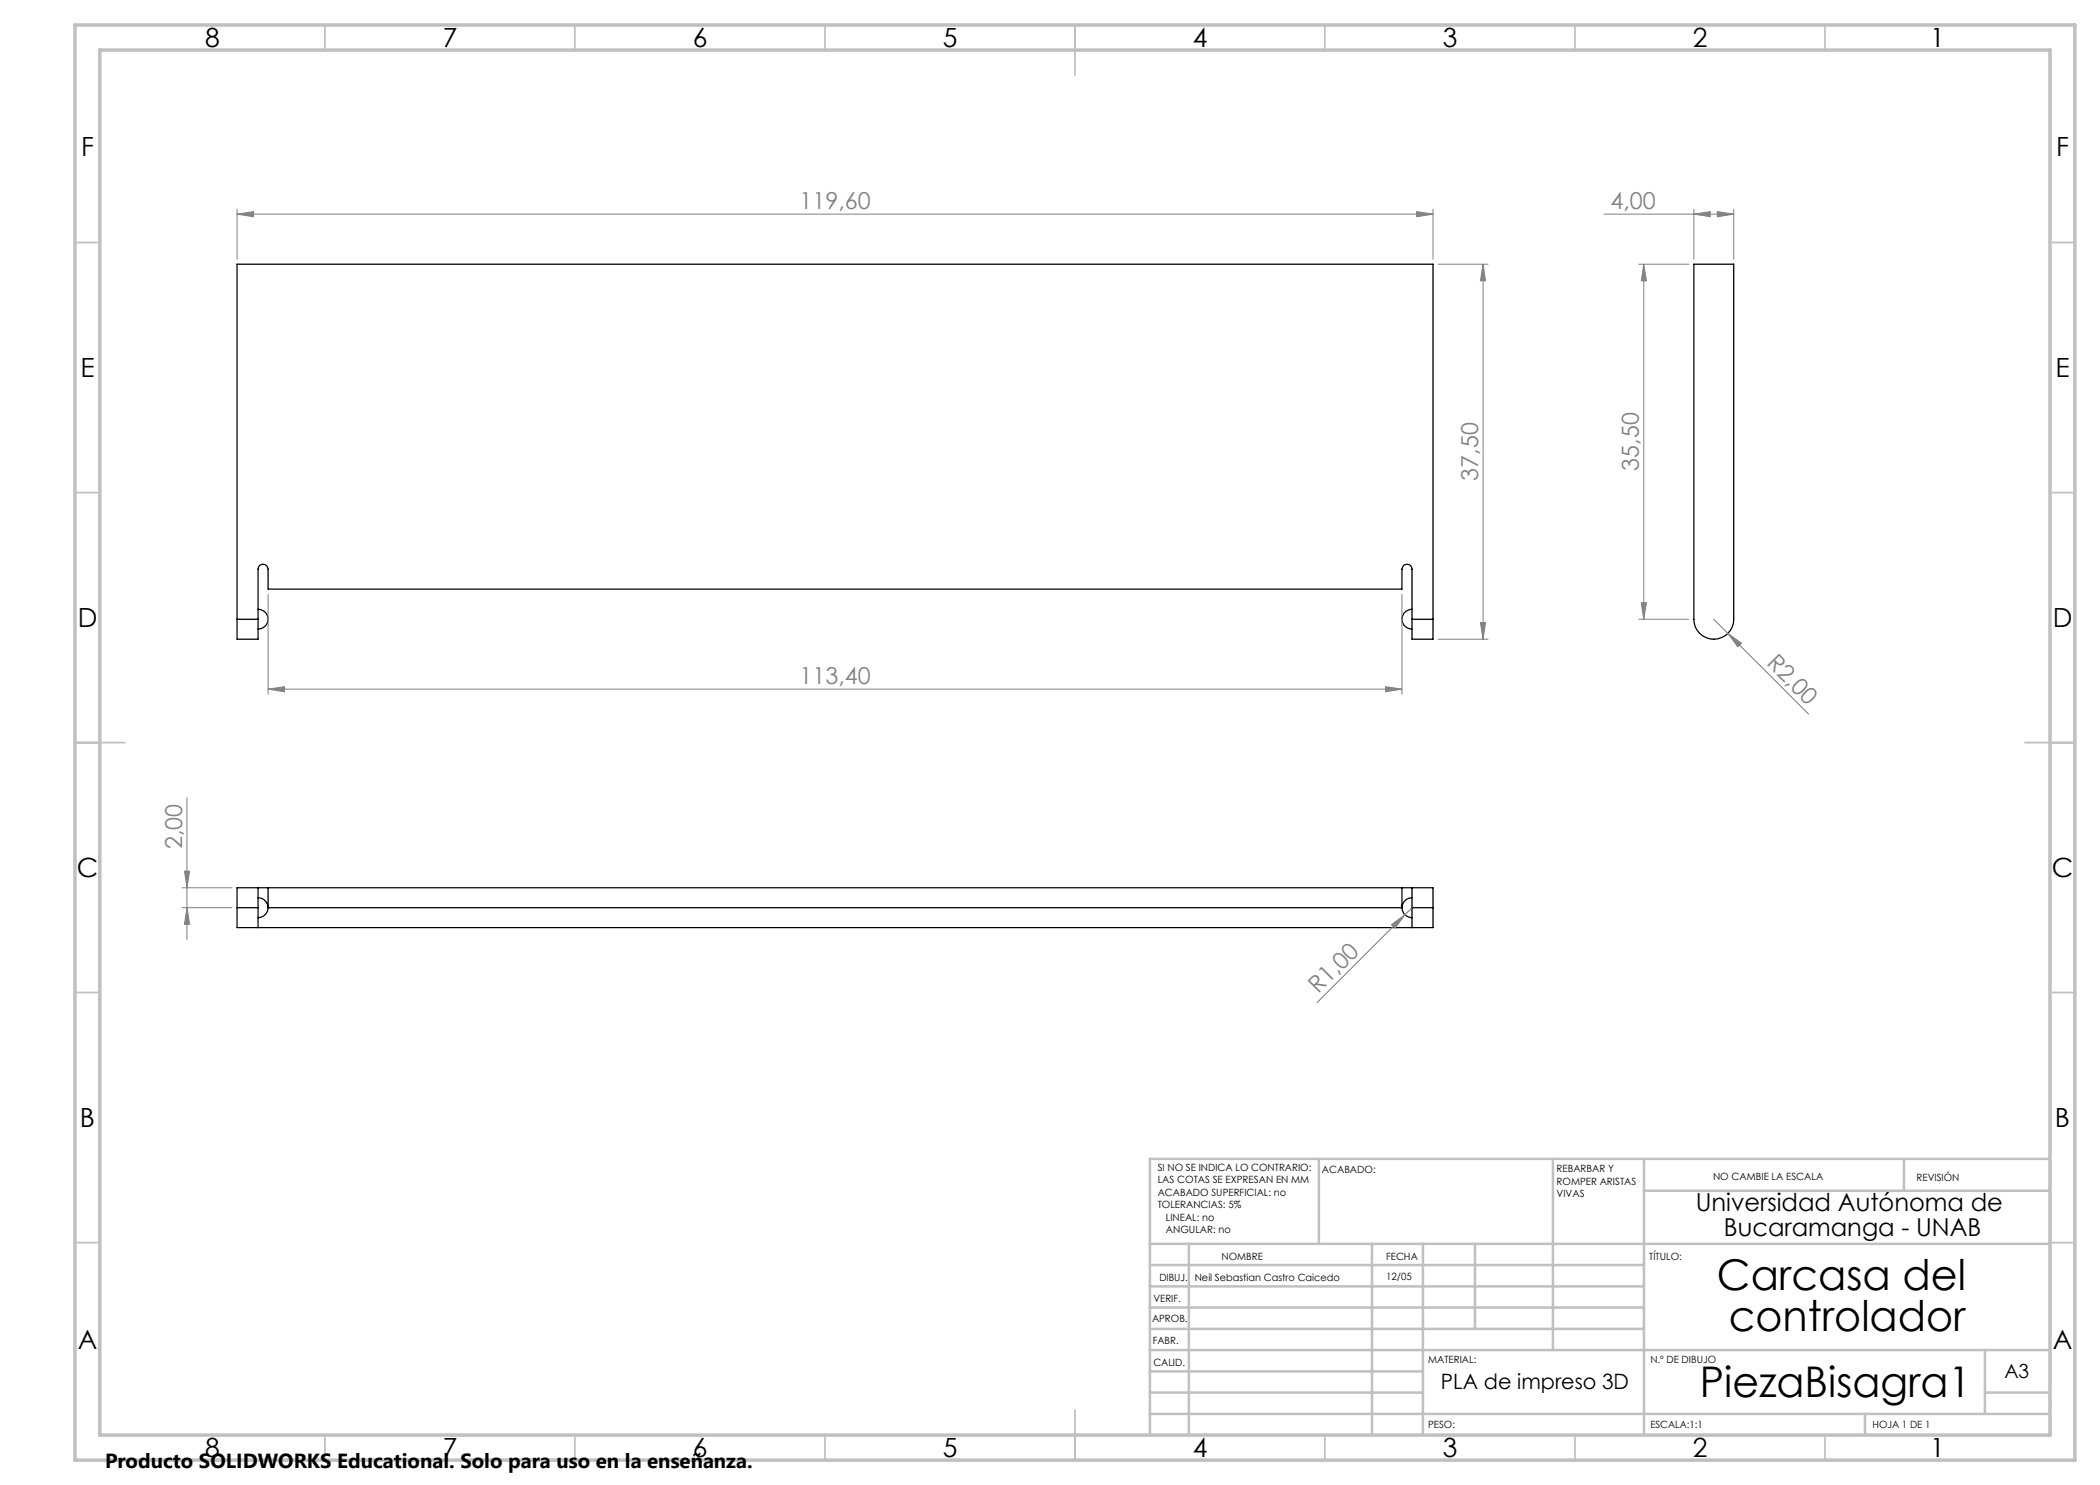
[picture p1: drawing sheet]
<svg xmlns="http://www.w3.org/2000/svg" width="420mm" height="297mm" viewBox="0 0 420 297" stroke-linecap="round" stroke-linejoin="round" font-family="sans-serif">
<g fill="none" stroke="#000" stroke-width=".25">
<path d="M338.8 52.8h7.9v71.1a4 4 0 0 1-3.9 3.9 4 4 0 0 1-4-3.9zM47.4 123.9v3.9h4.2v-3.9M47.4 123.9h4.2M47.4 123.9v-71.1h239.2v71.1M51.6 121.8a1.99 1.99 0 0 1 2 2 1.99 1.99 0 0 1-2 2M51.6 123.9v-10.1a1.01 1.01 0 0 1 1-1 1.01 1.01 0 0 1 1 1v4h226.8v-4a1.01 1.01 0 0 1 1-1 1.01 1.01 0 0 1 1 1v10.1M282.4 121.8a1.99 1.99 0 0 0-2 2 1.99 1.99 0 0 0 2 2M282.4 123.9v3.9h4.2v-3.9M282.4 123.9h4.2M51.6 179.5a2.01 2.01 0 0 1 2 2 2.01 2.01 0 0 1-2 2M51.6 177.5v4M51.6 177.5h-4.2v4"/>
<path d="M51.6 177.5h2M53.6 177.5v4h226.8v-4M53.6 177.5h226.8M280.4 177.5h2M282.4 179.5a2.01 2.01 0 0 0-2 2 2.01 2.01 0 0 0 2 2M282.4 177.5h4.2v4M282.4 177.5v4M47.4 181.5v4h239.2v-4M47.4 181.5h4.2M51.6 181.5v4M282.4 181.5v4M282.4 181.5h4.2"/>
</g>
<g fill="none" stroke="#808080" stroke-width=".2">
<path d="M47.4 42.8l3.3-.5v1.1zM47.4 42.8h239.2M47.4 41.8v10.1M283.3 42.3l3.3 .5-3.3 .6zM286.6 41.8v10.1M287.6 52.8h10M296.6 52.8l.5 3.4h-1zM296.6 52.8v75M320.8 42.8h25.9M327.8 52.8h9.9M328.8 52.8l.5 3.4h-1zM328.8 52.8v71.1"/>
<path d="M338.8 42.8l3.3-.5v1.1zM338.8 41.8v10.1M343.5 42.3l3.2 .5-3.2 .6zM346.7 41.8v10.1M53.6 118.8v20M280.4 118.8v20M53.6 137.8l3.3-.5v1.1zM53.6 137.8h226.8M277.1 137.3l3.3 .5-3.3 .6zM287.6 127.8h10M296.1 124.5h1l-.5 3.3zM327.8 123.9h9.9"/>
<path d="M328.3 120.5h1l-.5 3.4zM342.8 123.9l18.9 18.9M345.6 126.7l2.7 2-.7 .7zM37.4 159.6v28.3M36.4 177.5h10M36.9 174.2h1l-.5 3.3zM36.4 181.5h10M37.4 181.5l.5 3.4h-1zM278.3 184.9l2.7-2-2 2.7zM282.4 181.5l-19 19"/>
</g>
<g fill="none" stroke="#c0c0c0" stroke-width=".35">
<path d="M65 5v5M115 5v5M165 5v5M215 5v10M265 5v5M315 5v5M365 5v5M15 48.5h5M410 48.5h5M15 98.5h5M410 98.5h5M15 148.5h10"/>
<path d="M405 148.5h10M15 198.5h5M410 198.5h5M15 248.5h5M410 248.5h5M65 287v5M115 287v5M165 287v5M215 282v10M265 287v5M315 287v5M365 287v5"/>
</g>
<g fill="none" stroke="#c0c0c0" stroke-width=".5">
<path d="M263.8 231.8v17M310.6 231.8v38.2M328.8 231.8v55.2M328.8 238.2h81.2M380.8 231.8v6.4M410 231.8h-180v55.2M230 248.8h180M230 257.3h98.8M230 253h98.8M237.8 248.8v38.2M274.4 248.8v38.2M284.6 248.8v38.2"/>
<path d="M295 248.8v17M230 265.8h98.8M230 261.5h98.8M230 278.5h54.6M230 274.3h54.6M230 270h180M397 278.5h13M397 270v12.8M230 282.8h180M373 282.8v4.2"/>
</g>
<path d="M15 5h400v287h-400zM20 10h390v277h-390z" fill="none" stroke="#c0c0c0" stroke-width=".7"/>
<g fill="#808080">
<path d="M278.3 184.9l2.7-2-2 2.7z"/>
<path d="M345.6 126.7l2.7 2-.7 .7z"/>
<path d="M343.5 42.3l3.2 .5-3.2 .6zM338.8 42.8l3.3-.5v1.1z"/>
<path d="M277.1 137.3l3.3 .5-3.3 .6zM53.6 137.8l3.3-.5v1.1z"/>
<path d="M47.4 42.8l3.3-.5v1.1zM283.3 42.3l3.3 .5-3.3 .6z"/>
<path d="M37.4 181.5l.5 3.4h-1zM36.9 174.2h1l-.5 3.3z"/>
<path d="M328.8 52.8l.5 3.4h-1zM328.3 120.5h1l-.5 3.4z"/>
<path d="M296.6 52.8l.5 3.4h-1zM296.1 124.5h1l-.5 3.3z"/>
</g>
<g font-size="8.5">
<text x="343.4" y="258">Carcasa del</text>
<text x="345.8" y="266.1">controlador</text>
<text x="340" y="279.3">PiezaBisagra1</text>
</g>
<g font-size="5.3">
<text x="41" y="9.5">8</text>
<text x="88.5" y="9.5">7</text>
<text x="138.5" y="9.5">6</text>
<text x="188.5" y="9.5">5</text>
<text x="238.5" y="9.5">4</text>
<text x="288.5" y="9.5">3</text>
<text x="338.5" y="9.5">2</text>
<text x="386" y="9.5">1</text>
<text x="16.2" y="31.2">F</text>
<text x="411.2" y="31.2">F</text>
<text x="16.1" y="75.5">E</text>
<text x="411.1" y="75.5">E</text>
<text x="15.5" y="125.5">D</text>
<text x="410.5" y="125.5">D</text>
<text x="15.4" y="175.5">C</text>
<text x="410.4" y="175.5">C</text>
<text x="16" y="225.5">B</text>
<text x="411" y="225.5">B</text>
<text x="15.5" y="269.7">A</text>
<text x="410.5" y="269.7">A</text>
<text x="41" y="291.5">8</text>
<text x="88.5" y="291.5">7</text>
<text x="138.5" y="291.5">6</text>
<text x="188.5" y="291.5">5</text>
<text x="238.5" y="291.5">4</text>
<text x="288.5" y="291.5">3</text>
<text x="338.5" y="291.5">2</text>
<text x="386" y="291.5">1</text>
</g>
<g font-size="4.9">
<text x="339.1" y="242.3">Universidad Autónoma de</text>
<text x="344.8" y="247.2">Bucaramanga - UNAB</text>
</g>
<g font-size="4.7" fill="#808080">
<text x="159.9" y="41.8">119,60</text>
<text x="322.1" y="41.8">4,00</text>
<text x="327.8" y="94.1" transform="rotate(-90 327.8 94.1)">35,50</text>
<text x="295.6" y="96.1" transform="rotate(-90 295.6 96.1)">37,50</text>
<text x="159.9" y="136.8">113,40</text>
<text x="353.1" y="132.8" transform="rotate(45 353.1 132.8)">R2,00</text>
<text x="36.4" y="169.9" transform="rotate(-90 36.4 169.9)">2,00</text>
<text x="263.7" y="198.9" transform="rotate(-45 263.7 198.9)">R1,00</text>
</g>
<text font-size="4.2" x="288.2" y="277.9">PLA de impreso 3D</text>
<text font-size="4.1" x="21" y="293.7">Producto SOLIDWORKS Educational. Solo para uso en la enseñanza.</text>
<text font-size="3.9" x="400.9" y="275.5">A3</text>
<g font-size="2">
<text x="231.5" y="234.2">SI NO SE INDICA LO CONTRARIO:</text>
<text x="231.5" y="236.7">LAS COTAS SE EXPRESAN EN MM</text>
<text x="231.5" y="239.2">ACABADO SUPERFICIAL: no</text>
<text x="264.4" y="234.6">ACABADO:</text>
<text x="311.3" y="234.5">REBARBAR Y</text>
<text x="311.3" y="237">ROMPER ARISTAS</text>
<text x="311.3" y="239.5">VIVAS</text>
<text x="342.6" y="236">NO CAMBIE LA ESCALA</text>
<text x="383.3" y="236.2">REVISIÓN</text>
<text x="231.5" y="241.7">TOLERANCIAS: 5%</text>
<text x="233.2" y="244.2">LINEAL: no</text>
<text x="233.2" y="246.7">ANGULAR: no</text>
<text x="244.3" y="252">NOMBRE</text>
<text x="277.2" y="251.9">FECHA</text>
<text x="329.9" y="251.9">TÍTULO:</text>
<text x="231.9" y="256.1">DIBUJ.</text>
<text x="239" y="256.1">Neil Sebastian Castro Caicedo</text>
<text x="277.2" y="255.9">12/05</text>
<text x="230.7" y="260.3">VERIF.</text>
<text x="230.4" y="264.4">APROB.</text>
<text x="230.5" y="268.8">FABR.</text>
<text x="230.7" y="273.1">CALID.</text>
<text x="285.6" y="272.5">MATERIAL:</text>
<text x="330.1" y="272.5">N.º DE DIBUJO</text>
<text x="285.6" y="285.5">PESO:</text>
<text x="330.1" y="285.6">ESCALA:1:1</text>
<text x="374.5" y="285.6">HOJA 1 DE 1</text>
</g>
</svg>
